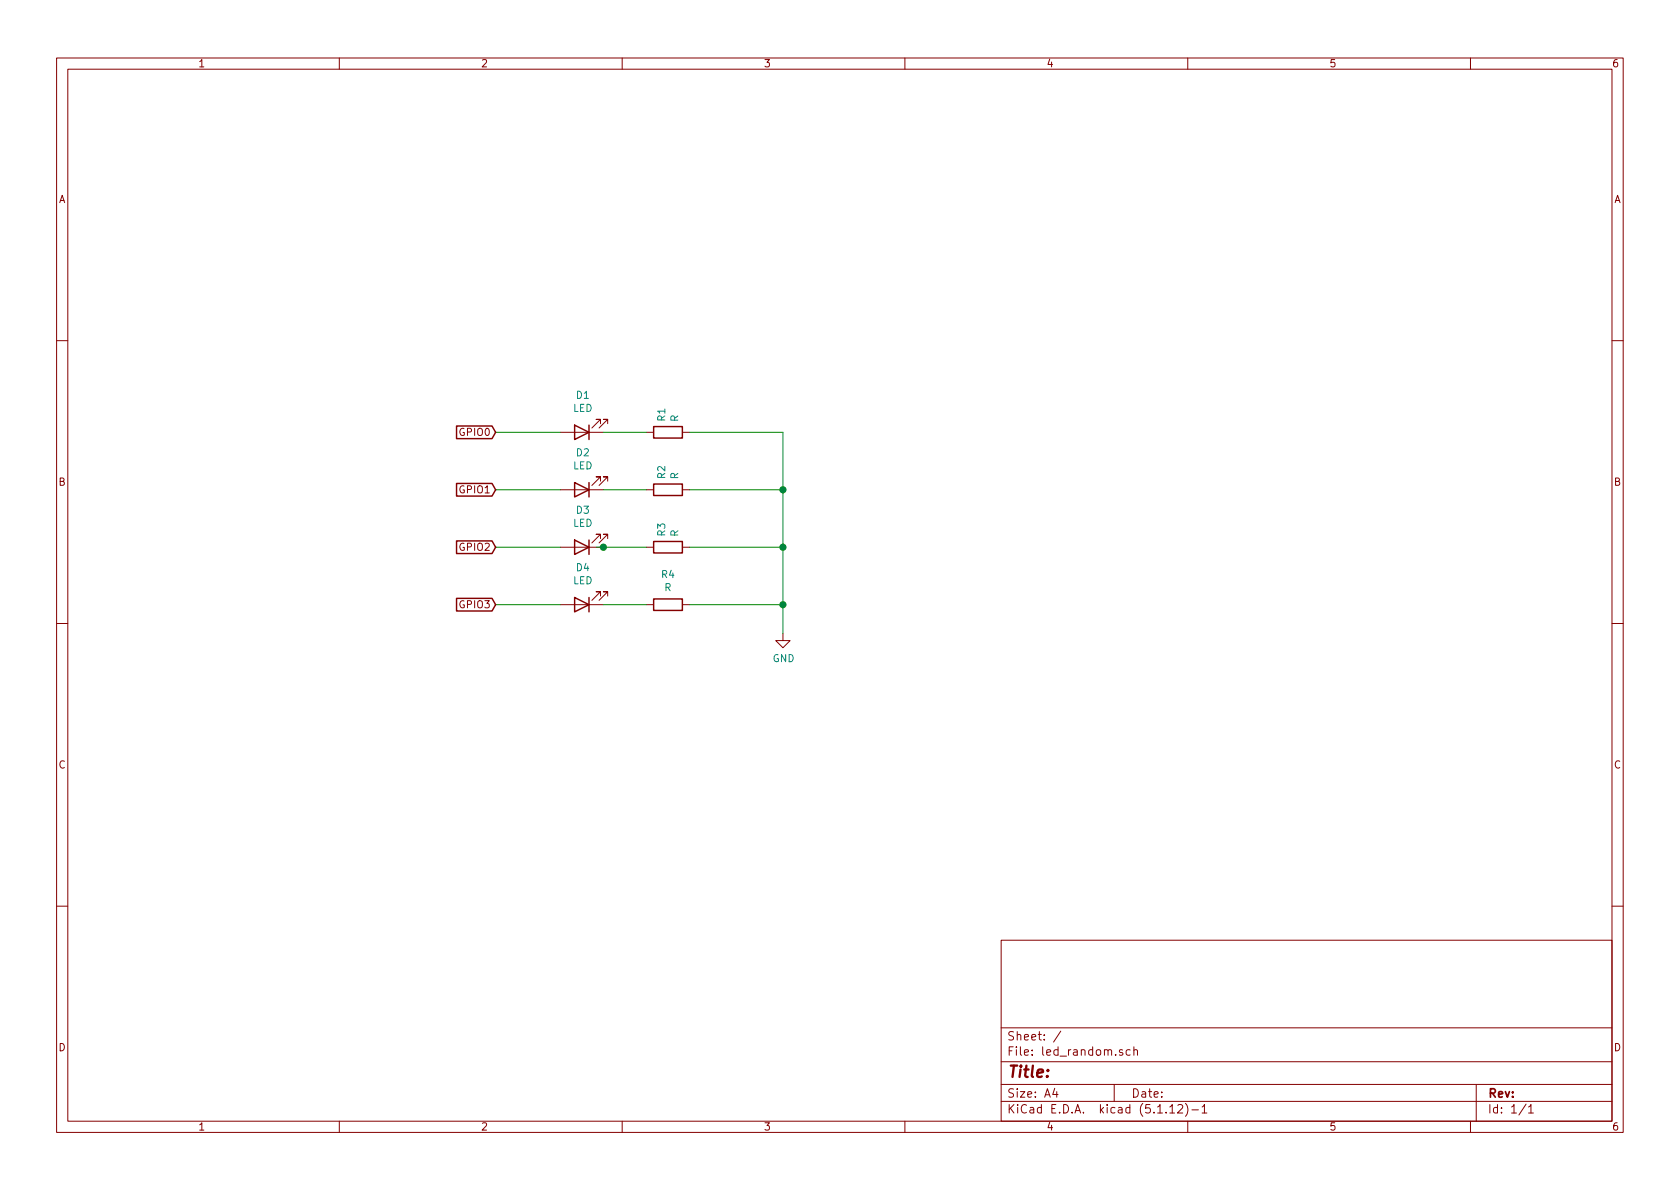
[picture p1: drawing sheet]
EESchema Schematic File Version 4
EELAYER 30 0
EELAYER END
$Descr A4 11693 8268
encoding utf-8
Sheet 1 1
Title ""
Date ""
Rev ""
Comp ""
Comment1 ""
Comment2 ""
Comment3 ""
Comment4 ""
$EndDescr
$Comp
L power:GND #PWR01
U 1 1
P 5450 4400
F 0 "#PWR01" H 5450 4150 50  0001 C CNN
F 1 "GND" H 5455 4227 50  0000 C CNN
F 2 "" H 5450 4400 50  0001 C CNN
F 3 "" H 5450 4400 50  0001 C CNN
	1    5450 4400
	1    0    0    -1  
$EndComp
$Comp
L Device:LED D1
U 1 1
P 4050 3000
F 0 "D1" H 4043 2745 50  0000 C CNN
F 1 "LED" H 4043 2836 50  0000 C CNN
F 2 "" H 4050 3000 50  0001 C CNN
F 3 "~" H 4050 3000 50  0001 C CNN
	1    4050 3000
	-1   0    0    1   
$EndComp
$Comp
L Device:R R1
U 1 1
P 4650 3000
F 0 "R1" H 4720 3046 50  0000 L CNN
F 1 "R" H 4720 2955 50  0000 L CNN
F 2 "" V 4580 3000 50  0001 C CNN
F 3 "~" H 4650 3000 50  0001 C CNN
	1    4650 3000
	0    -1   -1   0   
$EndComp
Text GLabel 3450 3000 0    50   Input ~ 0
GPIO0
Text GLabel 3450 3400 0    50   Input ~ 0
GPIO1
Text GLabel 3450 3800 0    50   Input ~ 0
GPIO2
Text GLabel 3450 4200 0    50   Input ~ 0
GPIO3
$Comp
L Device:R R2
U 1 1
P 4650 3400
F 0 "R2" H 4720 3446 50  0000 L CNN
F 1 "R" H 4720 3355 50  0000 L CNN
F 2 "" V 4580 3400 50  0001 C CNN
F 3 "~" H 4650 3400 50  0001 C CNN
	1    4650 3400
	0    -1   -1   0   
$EndComp
$Comp
L Device:R R3
U 1 1
P 4650 3800
F 0 "R3" H 4720 3846 50  0000 L CNN
F 1 "R" H 4720 3755 50  0000 L CNN
F 2 "" V 4580 3800 50  0001 C CNN
F 3 "~" H 4650 3800 50  0001 C CNN
	1    4650 3800
	0    -1   -1   0   
$EndComp
$Comp
L Device:R R4
U 1 1
P 4650 4200
F 0 "R4" V 4857 4200 50  0000 C CNN
F 1 "R" V 4766 4200 50  0000 C CNN
F 2 "" V 4580 4200 50  0001 C CNN
F 3 "~" H 4650 4200 50  0001 C CNN
	1    4650 4200
	0    -1   -1   0   
$EndComp
$Comp
L Device:LED D2
U 1 1
P 4050 3400
F 0 "D2" H 4043 3145 50  0000 C CNN
F 1 "LED" H 4043 3236 50  0000 C CNN
F 2 "" H 4050 3400 50  0001 C CNN
F 3 "~" H 4050 3400 50  0001 C CNN
	1    4050 3400
	-1   0    0    1   
$EndComp
$Comp
L Device:LED D3
U 1 1
P 4050 3800
F 0 "D3" H 4043 3545 50  0000 C CNN
F 1 "LED" H 4043 3636 50  0000 C CNN
F 2 "" H 4050 3800 50  0001 C CNN
F 3 "~" H 4050 3800 50  0001 C CNN
	1    4050 3800
	-1   0    0    1   
$EndComp
$Comp
L Device:LED D4
U 1 1
P 4050 4200
F 0 "D4" H 4043 3945 50  0000 C CNN
F 1 "LED" H 4043 4036 50  0000 C CNN
F 2 "" H 4050 4200 50  0001 C CNN
F 3 "~" H 4050 4200 50  0001 C CNN
	1    4050 4200
	-1   0    0    1   
$EndComp
Wire Wire Line
	3450 3000 3900 3000
Wire Wire Line
	4200 3000 4500 3000
Wire Wire Line
	4800 3000 5450 3000
Wire Wire Line
	3450 3400 3900 3400
Wire Wire Line
	4200 3400 4500 3400
Wire Wire Line
	4800 3400 5450 3400
Wire Wire Line
	4800 3800 5450 3800
Wire Wire Line
	4800 4200 5450 4200
Wire Wire Line
	4200 3800 4150 3800
Wire Wire Line
	4200 4200 4500 4200
Wire Wire Line
	3900 4200 3450 4200
Connection ~ 4200 3800
Wire Wire Line
	4200 3800 4500 3800
Wire Wire Line
	3450 3800 3900 3800
Connection ~ 5450 4200
Wire Wire Line
	5450 4200 5450 4400
Connection ~ 5450 3800
Wire Wire Line
	5450 3800 5450 4200
Connection ~ 5450 3400
Wire Wire Line
	5450 3400 5450 3800
Wire Wire Line
	5450 3000 5450 3400
$EndSCHEMATC
